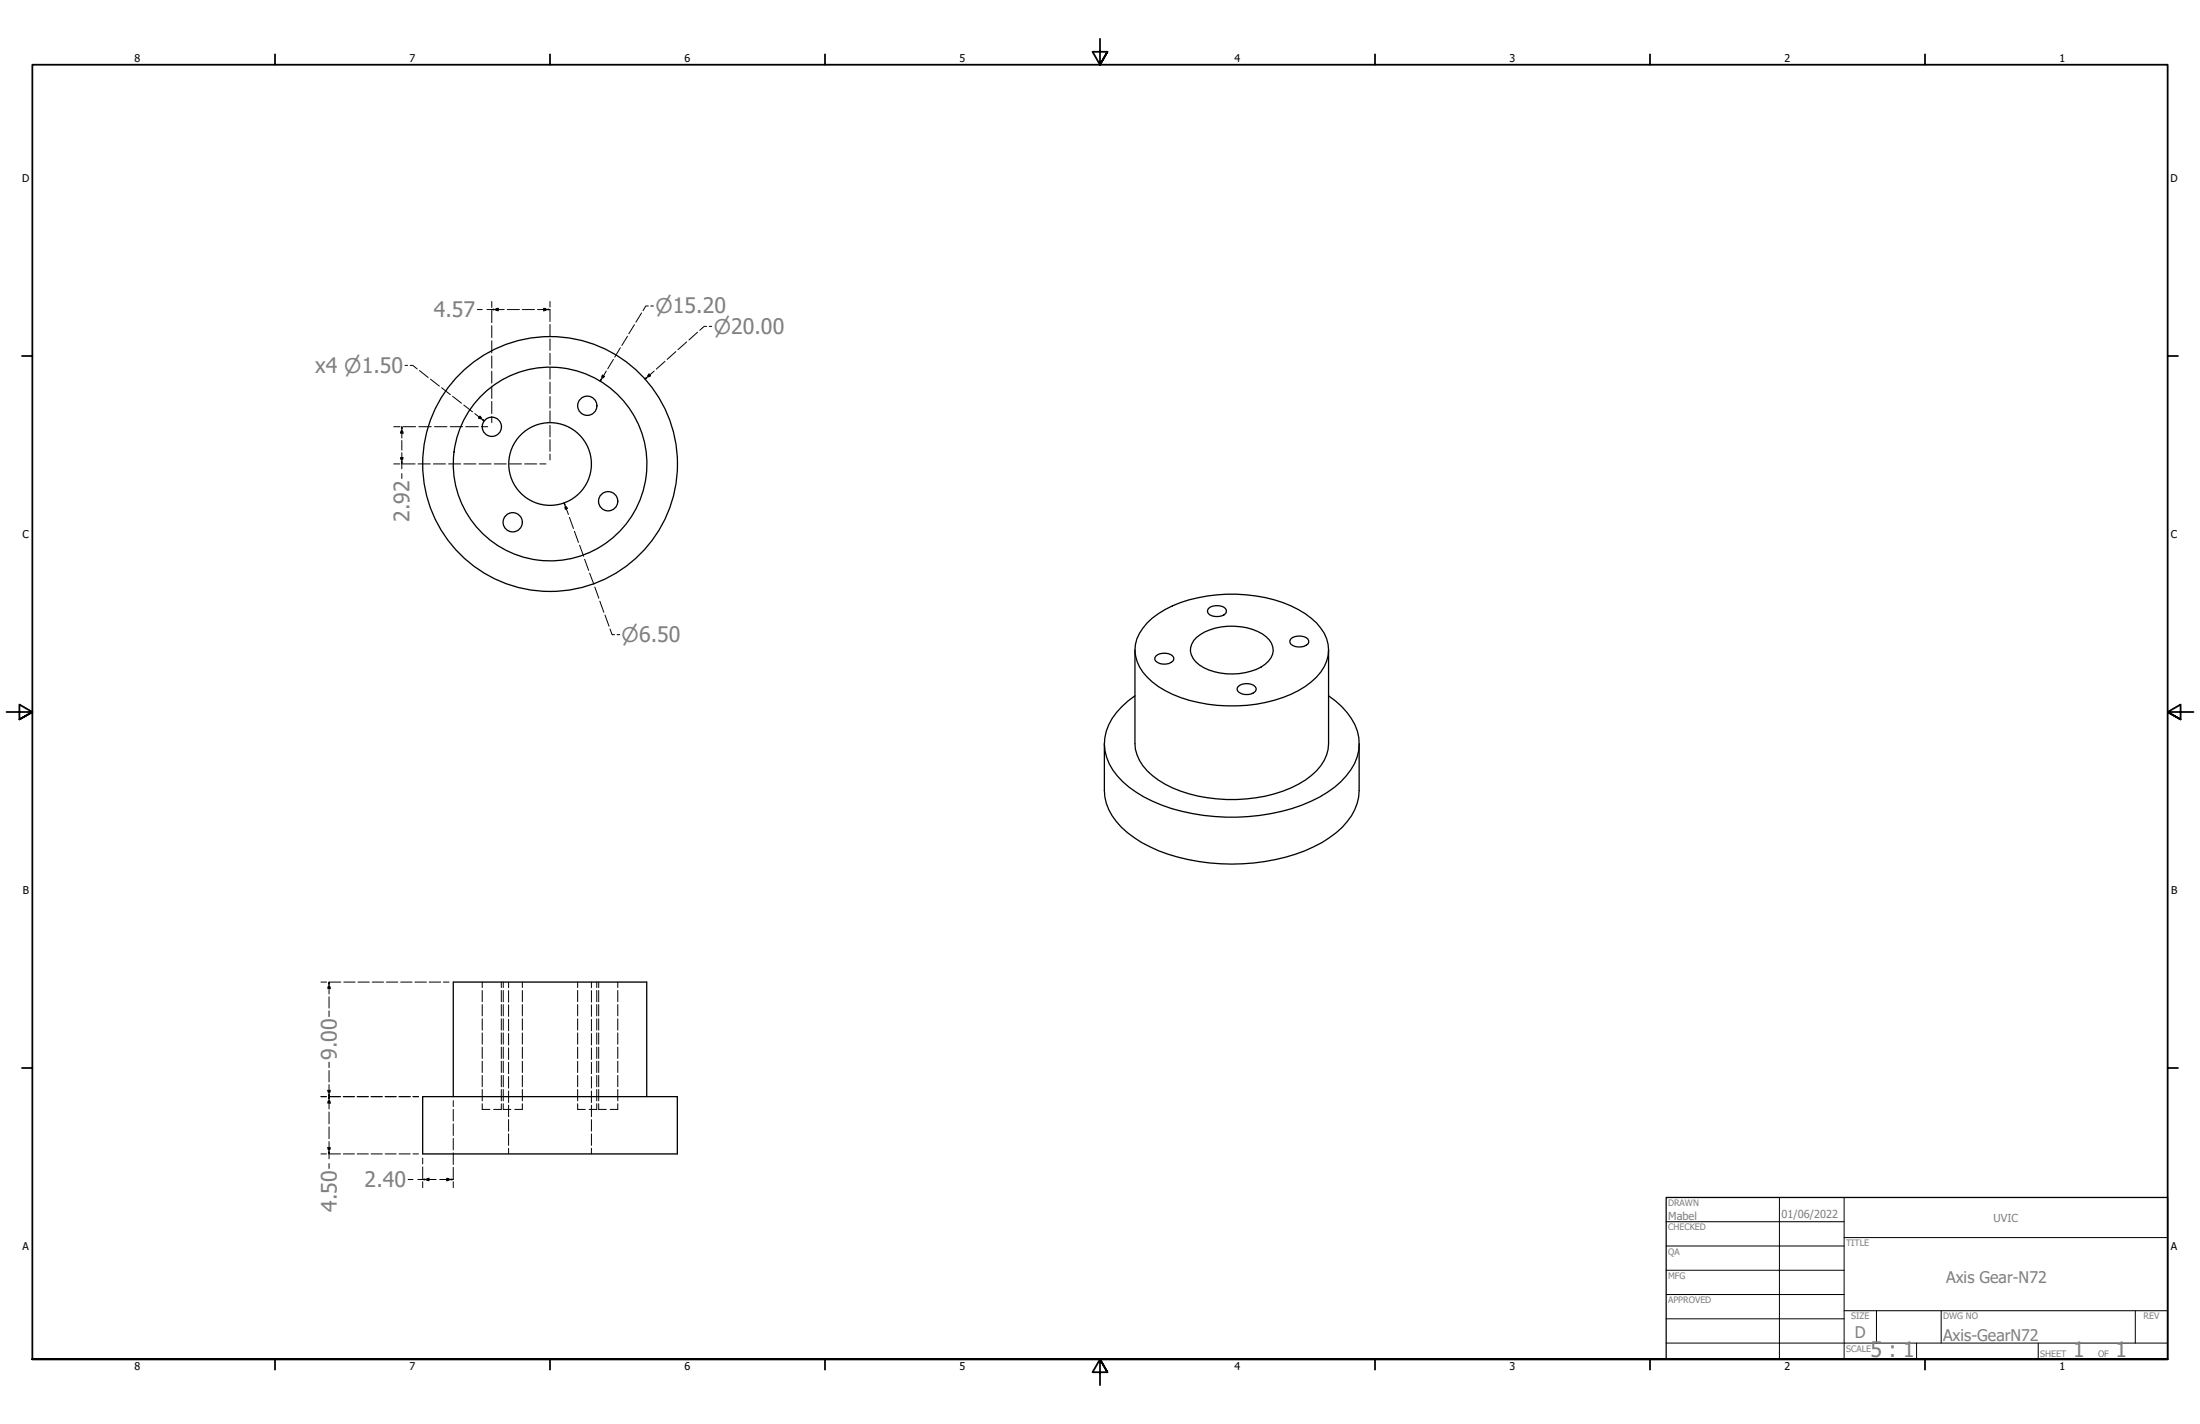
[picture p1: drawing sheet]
<svg xmlns="http://www.w3.org/2000/svg" width="864mm" height="559mm" viewBox="0 0 864 559" stroke-linecap="round" stroke-linejoin="round" font-family="sans-serif">
<!-- layer: Oculto (ANSI) -->
<g fill="none" stroke="#000" stroke-width=".39">
<path d="M189.3 385.4v2.1M189.3 388.7v4.4M189.3 394.2v4.5M189.3 399.8v4.4M196.8 385.4v2.1M196.8 388.7v4.4M196.8 394.2v4.5M196.8 399.8v4.4M197.5 385.4v2.1M197.5 388.7v4.4M197.5 394.2v4.5M197.5 399.8v4.4"/>
<path d="M199.6 385.4v2.2M199.6 388.7v4.6M199.6 394.3v4.5M199.6 400v4.5M205 385.4v2.1M205 388.7v4.4M205 394.2v4.5M205 399.8v4.4M226.8 385.4v2.1M226.8 388.7v4.4M226.8 394.2v4.5M226.8 399.8v4.4"/>
<path d="M232.2 385.4v2.2M232.2 388.7v4.6M232.2 394.3v4.5M232.2 400v4.5M234.3 385.4v2.1M234.3 388.7v4.4M234.3 394.2v4.5M234.3 399.8v4.4M235 385.4v2.1M235 388.7v4.4M235 394.2v4.5M235 399.8v4.4"/>
<path d="M242.5 385.4v2.1M242.5 388.7v4.4M242.5 394.2v4.5M242.5 399.8v4.4M189.3 405.3v4.5M189.3 410.9v4.5M189.3 416.4v4.5M196.8 405.3v4.5M196.8 410.9v4.5M196.8 416.4v4.5M197.5 405.3v4.5M197.5 410.9v4.5"/>
<path d="M197.5 416.4v4.5M199.6 405.6v4.5M199.6 411.2v4.5M199.6 416.9v4.4M205 405.3v4.5M205 410.9v4.5M205 416.4v4.5M226.8 405.3v4.5M226.8 410.9v4.5M226.8 416.4v4.5M232.2 405.6v4.5M232.2 411.2v4.5"/>
<path d="M232.2 416.9v4.4M234.3 405.3v4.5M234.3 410.9v4.5M234.3 416.4v4.5M235 405.3v4.5M235 410.9v4.5M235 416.4v4.5M242.5 405.3v4.5M242.5 410.9v4.5M242.5 416.4v4.5M189.3 433.1v2.3h3M189.3 422v4.5"/>
<path d="M189.3 427.5v4.5M196.8 433.1v2.3h-3M196.8 422v4.5M196.8 427.5v4.5M197.5 433.1v2.3h3M197.5 422v4.5M197.5 427.5v4.5M199.6 422.5v4.5M199.6 428.1v4.5M199.6 433.7v4.5M199.6 439.4v4.5M205 433.1v2.3h-2.9"/>
<path d="M205 422v4.5M205 427.5v4.5M226.8 433.1v2.3h2.9M226.8 422v4.5M226.8 427.5v4.5M232.2 422.5v4.5M232.2 428.1v4.5M232.2 433.7v4.5M232.2 439.4v4.5M234.3 433.1v2.3h-3M234.3 422v4.5M234.3 427.5v4.5"/>
<path d="M235 433.1v2.3h3M235 422v4.5M235 427.5v4.5M242.5 433.1v2.3h-3M242.5 422v4.5M242.5 427.5v4.5M199.6 444.9v4.6M199.6 450.6v2.2M232.2 444.9v4.6M232.2 450.6v2.2"/>
</g>
<!-- layer: Visible (ANSI) -->
<g fill="none" stroke="#000" stroke-width=".51">
<path d="M474.3 238.8a5.4 5.4 0 0 1 6.8 0 1.86 1.86 0 0 1 .1 2 1.86 1.86 0 0 1-1.8 .9 4.5 4.5 0 0 1-5.4-1.5zM445.5 255.1v36.7a17.8 17.8 0 0 0 9.2 14.3 56.1 56.1 0 0 0 38.4 7 41.9 41.9 0 0 0 23.7-10.6 15.8 15.8 0 0 0 4.7-10.7v-36.7M450.3 244.5a41.4 41.4 0 0 1 23.7-10.6 59.1 59.1 0 0 1 35.7 5.3 21 21 0 0 1 11.6 13.7 15.4 15.4 0 0 1-6.6 14.7 48.1 48.1 0 0 1-29.2 9.4 50.9 50.9 0 0 1-33.1-9.3 15.3 15.3 0 0 1-6.1-17l1-2.2zM453.7 257.5a4.9 4.9 0 0 1 7.1 .6 2.2 2.2 0 0 1-2.1 2.3 4.6 4.6 0 0 1-5.4-1.6zM469.7 250.1a24.1 24.1 0 0 1 23.9-2.3 8.2 8.2 0 0 1 6 8.9 11.8 11.8 0 0 1-8.6 6.7 24.9 24.9 0 0 1-20.2-2.5 6.5 6.5 0 0 1-1.1-10.8zM506.7 250.8a5.4 5.4 0 0 1 6.7 0 1.57 1.57 0 0 1-.7 2.4 5.5 5.5 0 0 1-6-.5l-.4-.6zM445.5 273a25.8 25.8 0 0 0-11.8 16.5 19.7 19.7 0 0 0 7.1 17.3 54.4 54.4 0 0 0 27.4 12.5 78.8 78.8 0 0 0 49.8-6.5 30.3 30.3 0 0 0 14.7-15.6 19 19 0 0 0-6-19.9l-5.2-4.3M486 269.4a4.9 4.9 0 0 1 7.1 .7 2.2 2.2 0 0 1-2.1 2.3 4.6 4.6 0 0 1-5.4-1.6zM433.5 291.8v18.4a23.3 23.3 0 0 0 11.8 18.5 70.4 70.4 0 0 0 42.6 10.3 67.8 67.8 0 0 0 33.9-10.3 23 23 0 0 0 11.7-18.5v-18.4M165.9 430.3h100v22.5h-100zM177.9 430.3v-44.9h76v44.9"/>
<circle cx="230.5" cy="159.2" r="3.8"/>
<circle cx="193.1" cy="167.5" r="3.8"/>
<circle cx="215.9" cy="182.1" r="50"/>
<circle cx="215.9" cy="182.1" r="16.2"/>
<circle cx="215.9" cy="182.1" r="38"/>
<circle cx="238.7" cy="196.7" r="3.8"/>
<circle cx="201.3" cy="204.9" r="3.8"/>
</g>
<!-- layer: Border (ANSI) -->
<g fill="none" stroke="#000" stroke-width=".7">
<path d="M431.8 15.2v10.2l-2.9-5.1h5.8l-2.9 5.1 2.9-5.1M107.9 21.3v4.1M215.9 21.3v4.1M323.8 21.3v4.1M539.8 21.3v4.1M647.7 21.3v4.1M755.6 21.3v4.1M8.6 139.7h4.1M850.9 139.7h4.1M2.5 279.4h10.2l-5.1-2.9v5.8l5.1-2.9-5.1 2.9M861.1 279.4h-10.2l5.1-2.9v5.8l-5.1-2.9 5.1 2.9M8.6 419.1h4.1"/>
<path d="M850.9 419.1h4.1M12.7 533.4v-508h838.2v508h-838.2h838.2M107.9 533.4v4.1M215.9 533.4v4.1M323.8 533.4v4.1M434.7 538.5l-2.9-5.1 2.9 5.1h-5.8l2.9-5.1v10.2M539.8 533.4v4.1M647.7 533.4v4.1M755.6 533.4v4.1"/>
</g>
<g fill="none" stroke="#000" stroke-width=".39">
<path d="M654 479.4h69.9M698.5 469.9v63.5M723.9 469.9v63.5M654 488.9h69.9M654 498.5h69.9M723.9 485.6h127M654 508h69.9M654 517.5h69.9M723.9 514.3h127M736.6 514.3v12.7M762 514.3v12.7M838.2 514.3v12.7"/>
<path d="M654 527h196.9M752.3 527v6.4M800.1 527v6.4"/>
</g>
<path d="M654 469.9h196.9v63.5h-196.9z" fill="none" stroke="#000" stroke-width=".51"/>
<!-- layer: Cota (ANSI) -->
<g fill="none" stroke="#000" stroke-width=".39">
<path d="M193 118.3v2.3M215.9 118.3v2.2M187.4 121.5h1.9M191.1 121.5h2.8M193 121.9v4.7M193 127.8v4.7M193 133.7v4.8M193 139.7v4.8M193.9 121.3l-.9 .2 .9 .1M194.7 121.5h3.2M194.7 121.1l.9-.1v.3M195.6 121.6v.4l-.9-.2"/>
<path d="M199.1 121.5h4.8M205 121.5h4.8M211 121.5h3.2M213.4 121.6v.4l.8-.2M214.2 121.1l-.8-.1v.3M215.1 121.3l.8 .2-.8 .1M215.1 121.5h.8M215.9 121.7v4.5M215.9 127.3v4.5M215.9 133v4.5M215.9 138.6v4.5M243.5 136.5l-2.2 3.6"/>
<path d="M246.3 132l-2.2 3.6M249 127.4l-2.2 3.6M251.8 122.8l-2.2 3.6M254.5 120.1h-1l-1.1 1.8M255.5 120.1h1M265.3 138l-3.4 3M269.6 134.2l-3.5 3M273.8 130.4l-3.4 3M277.4 128.1h-1l-1.7 1.5M278.4 128.1h1M159 143.4h1M161 143.4h1.1l1.7 1.4"/>
<path d="M164.7 145.4l3.4 2.7M169 148.8l3.5 2.7M173.4 152.1l3.4 2.8M177.7 155.5l3.5 2.7M182.1 158.9l3.4 2.7M193 145.7v4.7M193 151.6v4.7M193 157.5v4.8M215.9 144.3v4.5M215.9 149.9v4.6M215.9 155.6v4.5M235.9 148.8l-.3 .8 .6-.6"/>
<path d="M236 148.8l-.4 .8M236.7 147.4l-.2-.2-.3 .8M237 147.5l.3 .2-.6 .6M238 145.6l-1.5 2.5M240.8 141l-2.2 3.7M253.7 148.1l-.5 .7 .7-.5M253.8 148.2l-.6 .6M255 147l-.2-.3-.5 .7M255.2 147.3l.2 .2-.7 .4M256.8 145.6l-2.4 2M261 141.8l-3.4 3M154.6 167.4h2.4"/>
<path d="M157.4 169.1l-.2 .9h.3M157.5 168.3l.2-.9 .2 .9M157.5 179.6h-.3l.2 .8M157.7 167.4v.9M157.7 169.1v2.8M157.7 172.8v3.9M157.7 177.7v2.7M157.9 179.6h.3l-.1 .8M158.1 169.1l.1 .9h-.3M158.2 167.4h4.9M164.4 167.4h4.9M170.6 167.4h4.9"/>
<path d="M176.7 167.4h4.9M182.8 167.4h5M186.4 162.3l2.4 1.8M188 163.8l-.2 .2 .8 .4M188.2 163.5l.2-.2 .6 .6M189 167.4h2.5M189.4 164.7l.7 .5M189.5 164.5l.6 .7-.8-.4M193 163.4v2.5M215.9 161.2v4.6M215.9 166.9v4.5M215.9 172.5v4.6"/>
<path d="M215.9 178.2v2.3M154.6 182.1h2.4M157.5 181.2l.2 .9 .2-.9M157.7 181.2v2.8M157.7 185.9v1.9M158.1 182.1h4.8M164.1 182.1h4.8M170.1 182.1h4.8M176.1 182.1h4.7M182.1 182.1h4.7M188 182.1h4.8M194 182.1h4.8"/>
<path d="M200 182.1h4.7M205.9 182.1h4.8M211.9 182.1h2.4M221.4 197.4l.3 .7M221.7 199l.2 .8h.2M221.9 198.1l-.5-.7 .2 .8M222 198.9l1.1 3M222.3 198.8l.5 .7-.4 .1M223.5 203l1.6 4.4M225.5 208.5l1.6 4.4M227.5 213.9l1.6 4.4M229.5 219.5l1.6 4.3"/>
<path d="M231.5 224.9l1.6 4.4M233.5 230.4l1.6 4.4M235.5 235.9l1.5 4.4M237.5 241.4l1.6 4.3M239.5 246.8l.8 2.2h.9M242.3 249h1M126 385.4h2.2M128.8 387l-.1 .9h.3M129 386.2l.2-.8 .1 .8M129.2 385.4v.8M129.2 387v3.1M129.2 391.2v4.4"/>
<path d="M129.2 396.7v2.2M129.3 385.4h4.5M129.5 387l.2 .9h-.4M134.9 385.4h4.5M140.5 385.4h4.5M146.1 385.4h4.5M151.7 385.4h4.4M157.3 385.4h4.4M162.9 385.4h4.5M168.5 385.4h4.5M174.1 385.4h2.2M129.2 416.8v2.2"/>
<path d="M126 430.3h2.1M128.8 432l-.1 .9h.3M129 431.2l.2-.9 .1 .9M129 429.5l.2 .8 .1-.8M129 427.9h-.3l.1 .8M129.2 420.1v4.5M129.2 425.6v3.1M129.2 429.5v1.7M129.2 432v3.2M129.2 436.4v4.6M129.3 430.3h4.4M129.3 427.9h.4l-.2 .8"/>
<path d="M129.5 432l.2 .9h-.4M134.7 430.3h4.4M140.2 430.3h4.4M145.7 430.3h4.4M151.2 430.3h4.3M156.7 430.3h4.3M162.1 430.3h2.2M177.9 431.9v2.3M177.9 435.4v4.5M126 452.8h2.1M129 452l.2 .8 .1-.8M129 450.3h-.3l.1 .9"/>
<path d="M129.2 442.2v4.6M129.2 448v3.2M129.2 452v2.7M129.2 456.6v1.9M129.3 452.8h4.4M129.3 450.3h.4l-.2 .9M134.7 452.8h4.4M140.2 452.8h4.4M145.7 452.8h4.4M151.2 452.8h4.3M156.7 452.8h4.3M162.1 452.8h2.2"/>
<path d="M165.9 454.5v2.3M165.9 457.9v4.6M177.9 441v4.6M177.9 446.7v4.5M177.9 452.4v4.5M177.9 458.1v4.5M160.2 462.9h1.9M164 462.9h2.8M165.9 463.7v2.3M166.8 462.7l-.9 .2 .9 .1M167.6 462.9h3.6M167.6 462.5l.8-.2v.4"/>
<path d="M168.4 463v.4l-.8-.2M172.6 462.9h3.6M175.4 463v.4l.8-.2M176.2 462.5l-.8-.2v.4M177 462.7l.9 .2-.9 .1M177 462.9h.9M177.9 463.7v2.3"/>
</g>
<g fill="#000">
<path d="M193 121.5l2.6-.5v1z" fill-rule="evenodd"/>
<path d="M213.4 121l2.5 .5-2.5 .5z" fill-rule="evenodd"/>
<path d="M236.5 147.2l.8 .5-1.7 1.9z" fill-rule="evenodd"/>
<path d="M254.8 146.7l.6 .8-2.2 1.3z" fill-rule="evenodd"/>
<path d="M157.2 179.6h1l-.5 2.5z" fill-rule="evenodd"/>
<path d="M157.7 167.4l.5 2.6h-1z" fill-rule="evenodd"/>
<path d="M188.4 163.3l1.7 1.9-2.3-1.2z" fill-rule="evenodd"/>
<path d="M221.4 197.4l1.4 2.1-.9 .3z" fill-rule="evenodd"/>
<path d="M129.2 385.4l.5 2.5h-1z" fill-rule="evenodd"/>
<path d="M128.7 427.9h1l-.5 2.4z" fill-rule="evenodd"/>
<path d="M129.2 430.3l.5 2.6h-1z" fill-rule="evenodd"/>
<path d="M128.7 450.3h1l-.5 2.5z" fill-rule="evenodd"/>
<path d="M165.9 462.9l2.5-.6v1.1z" fill-rule="evenodd"/>
<path d="M175.4 462.3l2.5 .6-2.5 .5z" fill-rule="evenodd"/>
</g>
<g font-size="8.4" fill="#808080">
<text x="170.3" y="124.5">4.57</text>
<text x="123.8" y="146.4">x4 ⌀1.50</text>
<text x="160.8" y="204.8" transform="rotate(-90 160.8 204.8)">2.92</text>
<text x="132.2" y="416" transform="rotate(-90 132.2 416)">9.00</text>
<text x="143.1" y="465.9">2.40</text>
<text x="132.2" y="475.6" transform="rotate(-90 132.2 475.6)">4.50</text>
<text x="734.3" y="532.5">5 : 1</text>
<text x="813.8" y="532.6">1</text>
<text x="830.5" y="532.6">1</text>
</g>
<g font-size="7.9" fill="#808080">
<text x="257.3" y="123">⌀15.20</text>
<text x="280.2" y="131">⌀20.00</text>
<text x="244" y="252">⌀6.50</text>
</g>
<g font-size="6.3" fill="#808080">
<text x="764" y="503.4">Axis Gear-N72</text>
<text x="728.1" y="524.9">D</text>
<text x="762.8" y="526.2">Axis-GearN72</text>
</g>
<g font-size="4.3" fill="#808080">
<text x="654.8" y="478.6">Mabel</text>
<text x="699.3" y="478">01/06/2022</text>
<text x="782.5" y="479.4">UVIC</text>
</g>
<g font-size="4.2">
<text x="52.8" y="24.4">8</text>
<text x="160.8" y="24.4">7</text>
<text x="268.7" y="24.4">6</text>
<text x="376.7" y="24.4">5</text>
<text x="484.6" y="24.4">4</text>
<text x="592.6" y="24.4">3</text>
<text x="700.5" y="24.4">2</text>
<text x="808.5" y="24.4">1</text>
<text x="8.8" y="71.4">D</text>
<text x="852" y="71.4">D</text>
<text x="8.9" y="211.1">C</text>
<text x="852.2" y="211.1">C</text>
<text x="9" y="350.8">B</text>
<text x="852.2" y="350.8">B</text>
<text x="8.9" y="490.5">A</text>
<text x="852.2" y="490.5">A</text>
<text x="52.8" y="537.5">8</text>
<text x="160.8" y="537.5">7</text>
<text x="268.7" y="537.5">6</text>
<text x="376.7" y="537.5">5</text>
<text x="484.6" y="537.5">4</text>
<text x="592.6" y="537.5">3</text>
<text x="700.5" y="537.5">2</text>
<text x="808.5" y="537.5">1</text>
</g>
<g font-size="3.5" fill="#808080">
<text x="654.8" y="473.2">DRAWN</text>
<text x="654.8" y="482.8">CHECKED</text>
<text x="724.7" y="488.9">TITLE</text>
<text x="654.8" y="492.3">QA</text>
<text x="654.8" y="501.8">MFG</text>
<text x="654.8" y="511.4">APPROVED</text>
<text x="726.7" y="517.7">SIZE</text>
<text x="762.8" y="517.7">DWG NO</text>
<text x="841.4" y="517.7">REV</text>
<text x="724.7" y="530.4">SCALE</text>
<text x="800.9" y="532.6">SHEET</text>
<text x="823.6" y="532.6">OF</text>
</g>
</svg>
